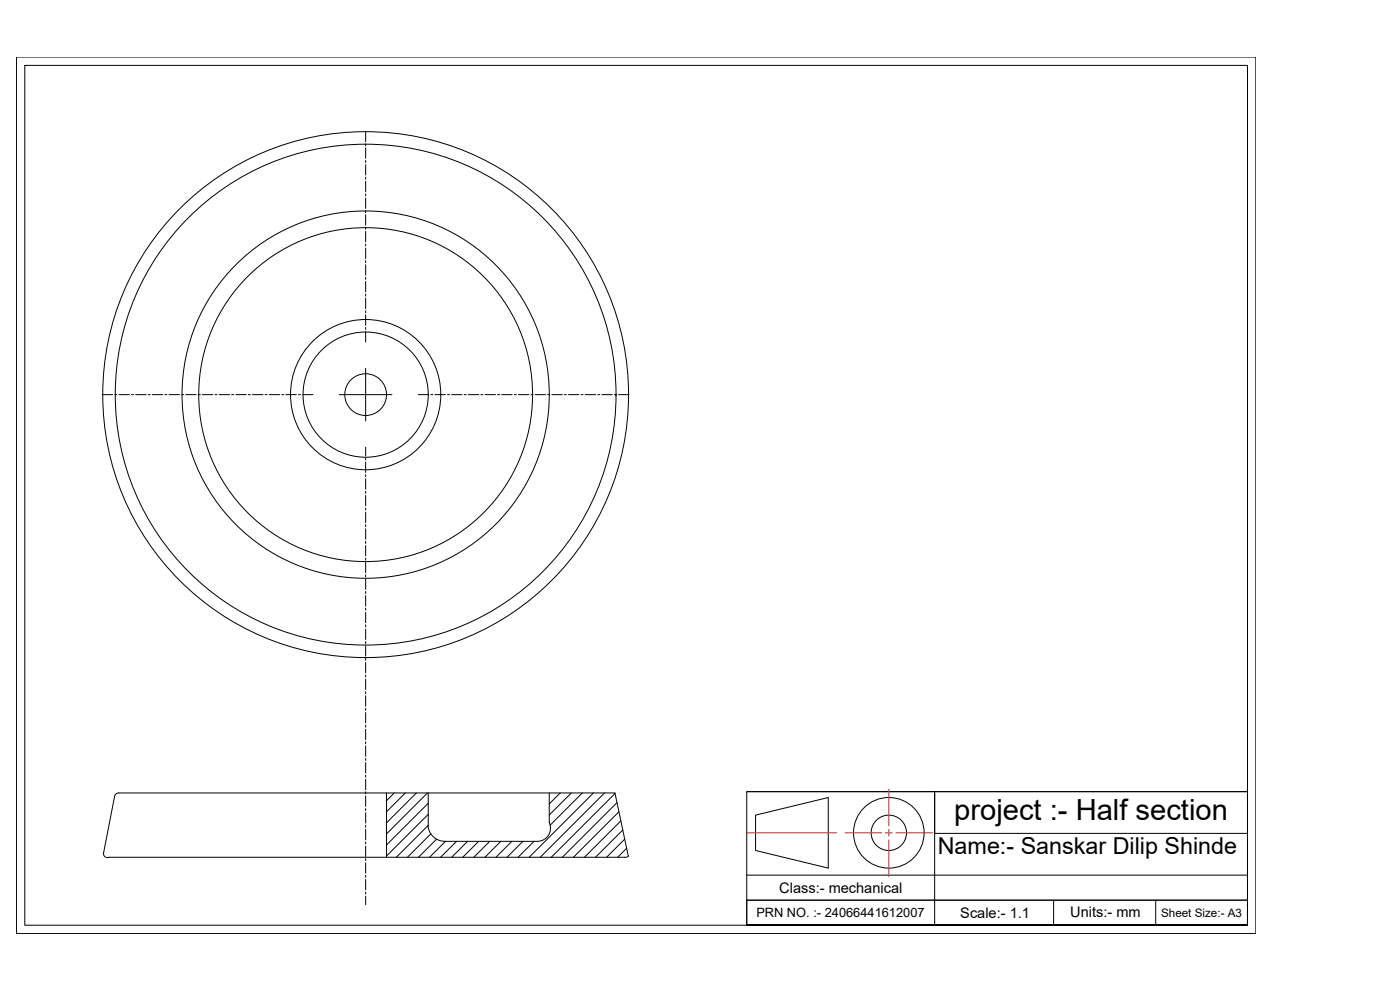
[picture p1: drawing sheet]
<svg xmlns="http://www.w3.org/2000/svg" width="420mm" height="297mm" viewBox="0 0 420 297" stroke-linecap="round" stroke-linejoin="round" font-family="sans-serif">
<!-- layer: 0 -->
<g fill="none" stroke="#000" stroke-width=".3">
<path d="M4.9 17.1h372v263h-372zM7.4 19.6h367v258h-367zM109.7 39.4v3.1M109.7 43.1v.7M109.7 44.4v3.1M109.7 48.1v.7M109.7 49.4v3.1M109.7 53.2v.6M109.7 54.4v3.1M109.7 58.2v.6M109.7 59.4v3.1M109.7 63.2v.6"/>
<path d="M109.7 64.4v3.1M109.7 68.2v.6M109.7 69.4v3.2M109.7 73.2v.6M109.7 74.4v3.2M109.7 78.2v.6M109.7 79.5v3.1M109.7 83.2v.6M109.7 84.5v3.1M109.7 88.2v.6M109.7 89.5v3.1M109.7 93.2v.6"/>
<path d="M109.7 94.5v3.1M109.7 98.2v.7M109.7 99.5v3.1M30.7 118.4h3.1M34.5 118.4h.6M35.7 118.4h3.1M39.5 118.4h.6M40.7 118.4h3.1M44.5 118.4h.6M45.7 118.4h3.2M49.5 118.4h.6M50.7 118.4h3.2"/>
<path d="M54.5 118.4h.6M55.7 118.4h3.2M59.5 118.4h.6M60.8 118.4h3.1M64.5 118.4h.6M65.8 118.4h3.1M69.5 118.4h.6M70.8 118.4h3.1M74.5 118.4h.7M75.8 118.4h3.1M79.5 118.4h.7M80.8 118.4h3.1"/>
<path d="M84.5 118.4h.7M85.8 118.4h3.1M89.6 118.4h.6M90.8 118.4h3.2M101.8 118.4h15.8M109.7 110.5v15.8M125.5 118.4h3.2M129.3 118.4h.6M130.5 118.4h3.2M134.3 118.4h.6M135.5 118.4h3.2M139.3 118.4h.6"/>
<path d="M140.6 118.4h3.1M144.3 118.4h.6M145.6 118.4h3.1M149.3 118.4h.6M150.6 118.4h3.1M154.3 118.4h.7M155.6 118.4h3.1M159.3 118.4h.7M160.6 118.4h3.1M164.4 118.4h.6M165.6 118.4h3.1M169.4 118.4h.6"/>
<path d="M170.6 118.4h3.1M174.4 118.4h.6M175.6 118.4h3.1M179.4 118.4h.6M180.6 118.4h3.2M184.4 118.4h.6M184.9 118.4v.4M185.6 118.4h3.2M109.7 134.2v2.6M109.7 137.4v.6M109.7 138.6v3.2M109.7 142.4v.6"/>
<path d="M109.7 143.6v3.2M109.7 147.4v.6M109.7 148.7v3.1M109.7 152.4v.6M109.7 153.7v3.1M109.7 157.4v.6M109.7 158.7v3.1M109.7 162.4v.7M109.7 163.7v3.1M109.7 167.4v.7M109.7 168.7v3.1M109.7 172.5v.6"/>
<path d="M109.7 173.7v3.1M109.7 177.5v.6M109.7 178.7v3.1M109.7 182.5v.6M109.7 183.7v3.2M109.7 187.5v.6M109.7 188.7v3.2M109.7 192.5v.6M109.7 193.7v3.2M109.7 197.5v.6M109.7 198.8v3.1M109.7 202.5v.6"/>
<path d="M109.7 203.8v3.1M109.7 207.5v.6M109.7 208.8v3.1M109.7 212.5v.7M109.7 213.8v3.1M109.7 217.5v.7M109.7 218.8v3.1M34.8 238.2l.9-.3h148.9l4 19-.8 .4-155.1-.1a1.15 1.15 0 0 1-1.3-.2 1.15 1.15 0 0 1-.3-1.2l3.3-17zM109.7 222.5v.7M109.7 223.8v3.1M109.7 227.6v.6M109.7 228.8v3.1"/>
<path d="M109.7 232.6v.6M109.7 233.8v3.1M109.7 237.6v.6M109.7 238.8v3.2M116 237.9v19.3M118.3 237.9l-2.3 2.3M121.6 237.9l-5.6 5.7M125 237.9l-9 9M128.3 237.9l-12.3 12.3M128.5 237.9v10.4a5.1 5.1 0 0 0 5 4.1M164.8 237.9v8.9a3.9 3.9 0 0 1-3.5 5.6h-27.8M168.1 237.9l-3.3 3.3"/>
<path d="M171.5 237.9l-6.7 6.6M174.8 237.9l-9.7 9.7M178.1 237.9l-19.3 19.3M181.4 237.9l-19.3 19.3M184.6 238.1l-19.2 19.1M224.1 237.5h150.3v40.1h-150.3zM224.1 237.5h150.3M109.7 242.6v.6M109.7 243.8v3.2M109.7 247.6v.6M109.7 248.8v3.2M109.7 252.6v.6"/>
<path d="M109.7 253.9v3.1M109.7 257.6v.6M109.7 258.9v3.1M128.5 241l-12.5 12.5M128.5 244.3l-12.5 12.5M128.5 247.6l-9.5 9.6M129.3 250.2l-7 7M131 251.8l-5.4 5.4M133.7 252.4l-4.8 4.8M137 252.4l-4.8 4.8M140.3 252.4l-4.7 4.8M143.7 252.4l-4.8 4.8"/>
<path d="M147 252.4l-4.8 4.8M150.3 252.4l-4.8 4.8M153.6 252.4l-4.8 4.8M156.9 252.4l-4.7 4.8M160.3 252.4l-4.8 4.8M185.2 240.8l-16.4 16.4M185.7 243.6l-13.6 13.6M186.3 246.3l-10.9 10.9M186.9 249l-8.2 8.2M187.5 251.8l-5.4 5.4M188.1 254.5l-2.7 2.7M226.8 244.6l21.8-5.3v21.2l-21.8-5.3z"/>
<path d="M374.4 250h-93.9v-12.5v40.1M109.7 262.6v.6M109.7 263.9v3.1M109.7 267.6v.7M109.7 268.9v2.5M224.1 270.1h150.3h-150.3v7.5h150.3M224.1 262.6h150.3M316.2 270.1v7.5M346.8 270.1v7.5"/>
<circle cx="109.7" cy="118.4" r="55.1"/>
<circle cx="109.7" cy="118.4" r="78.9"/>
<circle cx="109.7" cy="118.4" r="75.1"/>
<circle cx="109.7" cy="118.4" r="50.1"/>
<circle cx="109.7" cy="118.4" r="6.3"/>
<circle cx="109.7" cy="118.4" r="22.5"/>
<circle cx="109.7" cy="118.4" r="18.8"/>
<circle cx="266.7" cy="249.9" r="10.6"/>
<circle cx="266.7" cy="249.9" r="5.3"/>
</g>
<g fill="none" stroke="#cd2027" stroke-width=".3">
<path d="M266.7 236.8v1M266.7 238v.1M266.7 238.3v.9M266.7 239.4v.1M266.7 239.7v.9M253.6 249.9h1.1M254.8 249.9h.2M255.1 249.9h1M256.2 249.9h.2M256.6 249.9h.9M257.6 249.9h.2M258 249.9h.9"/>
<path d="M259.1 249.9h.1M259.4 249.9h.9M260.5 249.9h.1M260.8 249.9h.9M261.9 249.9h.1M262.2 249.9h.9M263.3 249.9h.1M263.6 249.9h1M265.7 249.9h2.1M266.7 240.8v.1M266.7 241.1v.9M266.7 242.2v.1"/>
<path d="M266.7 242.5v.9M266.7 243.6v.2M266.7 243.9v1M266.7 245v.2M266.7 245.3v1M266.7 246.4v.2M266.7 246.7v1.1M266.7 248.8v2.1M266.7 252v1M266.7 253.2v.1M266.7 253.5v.9M266.7 254.6v.1"/>
<path d="M266.7 254.9v.9M266.7 256v.2M266.7 256.3v1M266.7 257.4v.2M266.7 257.7v1M266.7 258.8v.2M266.7 259.1v1M268.9 249.9h1M270 249.9h.2M270.4 249.9h.9M271.5 249.9h.1M271.8 249.9h.9"/>
<path d="M272.9 249.9h.1M273.2 249.9h.9M274.3 249.9h.1M274.6 249.9h.9M275.7 249.9h.1M276 249.9h.9M277.1 249.9h.1M277.4 249.9h.9M278.5 249.9h.2M278.8 249.9h1M266.7 260.2v.2M266.7 260.5v1"/>
<path d="M266.7 261.6v.2M266.7 261.9v1.1"/>
</g>
<g fill="none" stroke="#f00" stroke-width=".3">
<path d="M224.3 249.9h.5M224.9 249.9h.2M225.2 249.9h1M226.3 249.9h.2M226.6 249.9h1M227.7 249.9h.2M228 249.9h1M229.1 249.9h.2M229.4 249.9h1M230.5 249.9h.2M230.9 249.9h.9M232 249.9h.1"/>
<path d="M232.3 249.9h.9M233.4 249.9h.1M233.7 249.9h.9M234.8 249.9h.1M235.1 249.9h.9M236.2 249.9h.1M236.5 249.9h.9M237.6 249.9h.1M237.9 249.9h.9M239 249.9h.2M239.3 249.9h1M240.4 249.9h.2"/>
<path d="M240.7 249.9h1M241.8 249.9h.2M242.1 249.9h1M243.2 249.9h.2M243.5 249.9h1M244.6 249.9h.2M244.9 249.9h1M246 249.9h.2M246.4 249.9h.9M247.5 249.9h.1M247.8 249.9h.9M248.9 249.9h.1"/>
<path d="M249.2 249.9h.9M250.3 249.9h.1M250.6 249.9h.5"/>
</g>
<text font-size="8.7" x="286.4" y="246.1">project :- Half section</text>
<text font-size="7" x="281.4" y="256.2">Name:- Sanskar Dilip Shinde</text>
<g font-size="4.4">
<text x="233.9" y="267.9">Class:- mechanical</text>
<text x="288.2" y="275.4">Scale:- 1.1</text>
<text x="321.2" y="275.1">Units:- mm</text>
</g>
<text font-size="3.8" x="227" y="275.2">PRN NO. :- 24066441612007</text>
<text font-size="3.5" x="348.5" y="275.1">Sheet Size:- A3</text>
</svg>
